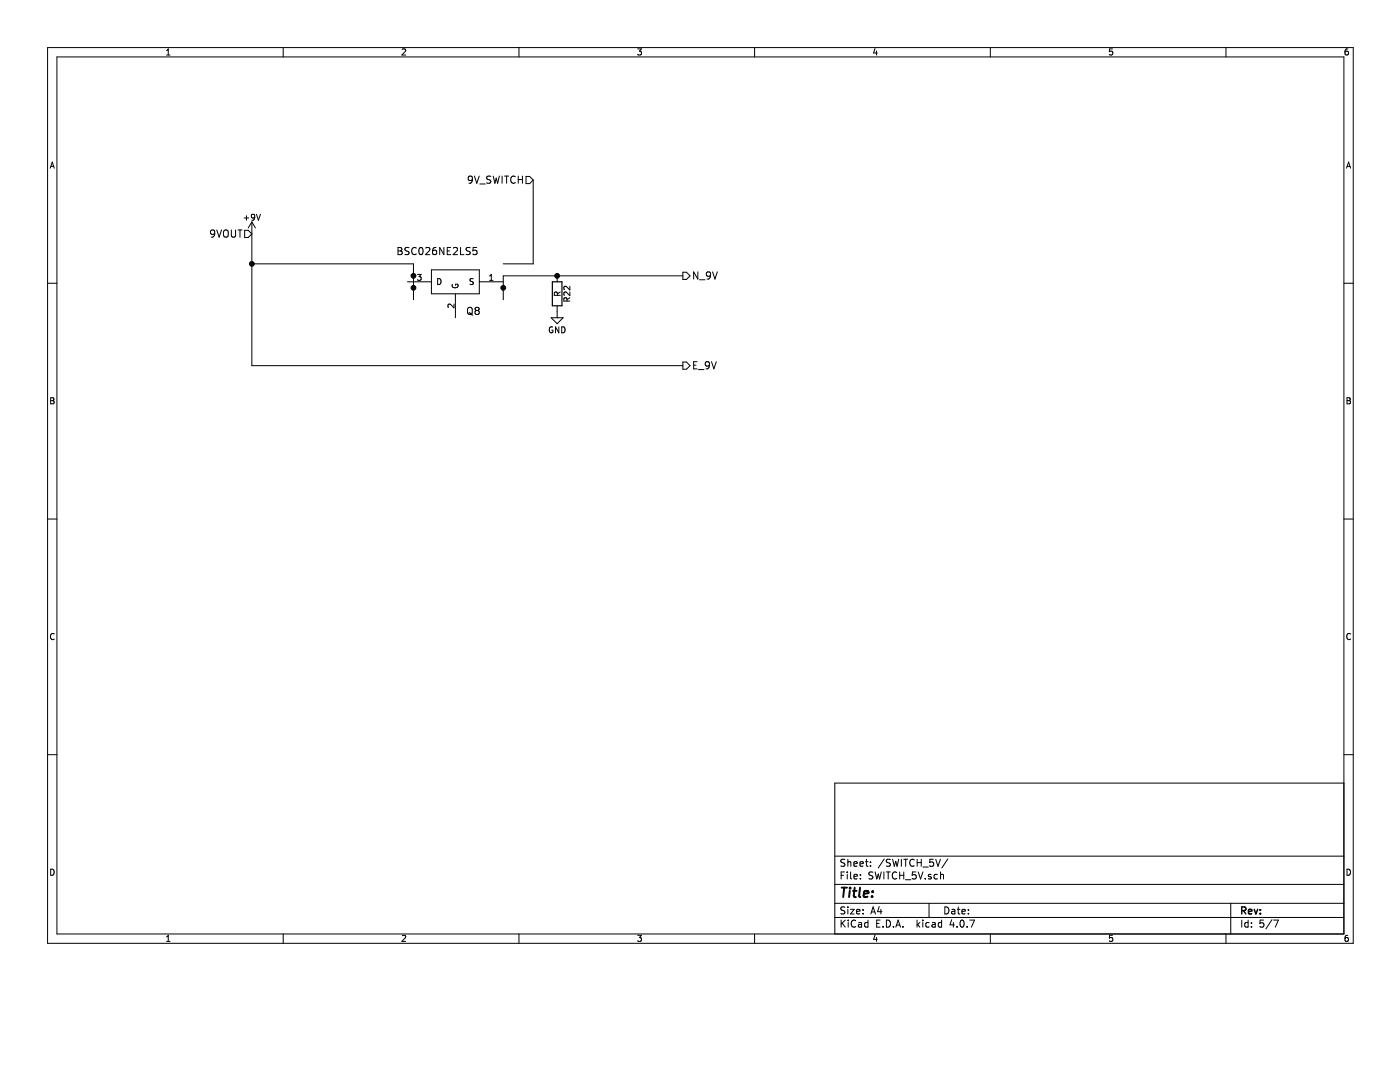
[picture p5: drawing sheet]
EESchema Schematic File Version 2
LIBS:eps_v1-rescue
LIBS:power
LIBS:device
LIBS:transistors
LIBS:conn
LIBS:linear
LIBS:regul
LIBS:74xx
LIBS:cmos4000
LIBS:adc-dac
LIBS:memory
LIBS:xilinx
LIBS:microcontrollers
LIBS:dsp
LIBS:microchip
LIBS:analog_switches
LIBS:motorola
LIBS:texas
LIBS:intel
LIBS:audio
LIBS:interface
LIBS:digital-audio
LIBS:philips
LIBS:display
LIBS:cypress
LIBS:siliconi
LIBS:opto
LIBS:atmel
LIBS:contrib
LIBS:valves
LIBS:power_management
LIBS:general_ssm
LIBS:ina214
LIBS:tps61088
LIBS:cdh_lib
LIBS:ads7952
LIBS:tps630250
LIBS:ref5025
LIBS:eps_v1-cache
EELAYER 25 0
EELAYER END
$Descr A4 11693 8268
encoding utf-8
Sheet 5 7
Title ""
Date ""
Rev ""
Comp ""
Comment1 ""
Comment2 ""
Comment3 ""
Comment4 ""
$EndDescr
$Comp
L +9V #PWR0101
U 1 1
P 2100 1950
F 0 "#PWR0101" H 2100 1800 50  0001 C CNN
F 1 "+9V" H 2100 2090 50  0000 C CNN
F 2 "" H 2100 1950 50  0001 C CNN
F 3 "" H 2100 1950 50  0001 C CNN
	1    2100 1950
	1    0    0    -1  
$EndComp
$Comp
L BSC026NE2LS5 Q8
U 1 1
P 3800 2350
F 0 "Q8" H 3650 2600 60  0000 C CNN
F 1 "BSC026NE2LS5" H 3950 2100 60  0000 C CNN
F 2 "" H 3800 2350 60  0001 C CNN
F 3 "" H 3800 2350 60  0001 C CNN
	1    3800 2350
	-1   0    0    1   
$EndComp
Text HLabel 4450 1500 0    60   Input ~ 0
9V_SWITCH
Text HLabel 2100 1950 0    60   Input ~ 0
9VOUT
Wire Wire Line
	2100 1950 2100 3050
Wire Wire Line
	2100 2200 3450 2200
Wire Wire Line
	3450 2200 3450 2500
Connection ~ 3450 2300
Connection ~ 3450 2400
Wire Wire Line
	4200 2300 4200 2500
Connection ~ 4200 2400
Wire Wire Line
	4200 2300 5700 2300
Wire Wire Line
	4200 2200 4450 2200
Wire Wire Line
	4450 2200 4450 1500
Wire Wire Line
	2100 3050 5700 3050
Connection ~ 2100 2200
Text HLabel 5700 2300 2    60   Output ~ 0
N_9V
Text HLabel 5700 3050 2    60   Output ~ 0
E_9V
$Comp
L GND #PWR0102
U 1 1
P 4650 2600
F 0 "#PWR0102" H 4650 2350 50  0001 C CNN
F 1 "GND" H 4650 2450 50  0000 C CNN
F 2 "" H 4650 2600 50  0001 C CNN
F 3 "" H 4650 2600 50  0001 C CNN
	1    4650 2600
	1    0    0    -1  
$EndComp
$Comp
L R R22
U 1 1
P 4650 2450
F 0 "R22" V 4730 2450 50  0000 C CNN
F 1 "R" V 4650 2450 50  0000 C CNN
F 2 "" V 4580 2450 50  0001 C CNN
F 3 "" H 4650 2450 50  0001 C CNN
	1    4650 2450
	1    0    0    -1  
$EndComp
Connection ~ 4650 2300
$EndSCHEMATC
